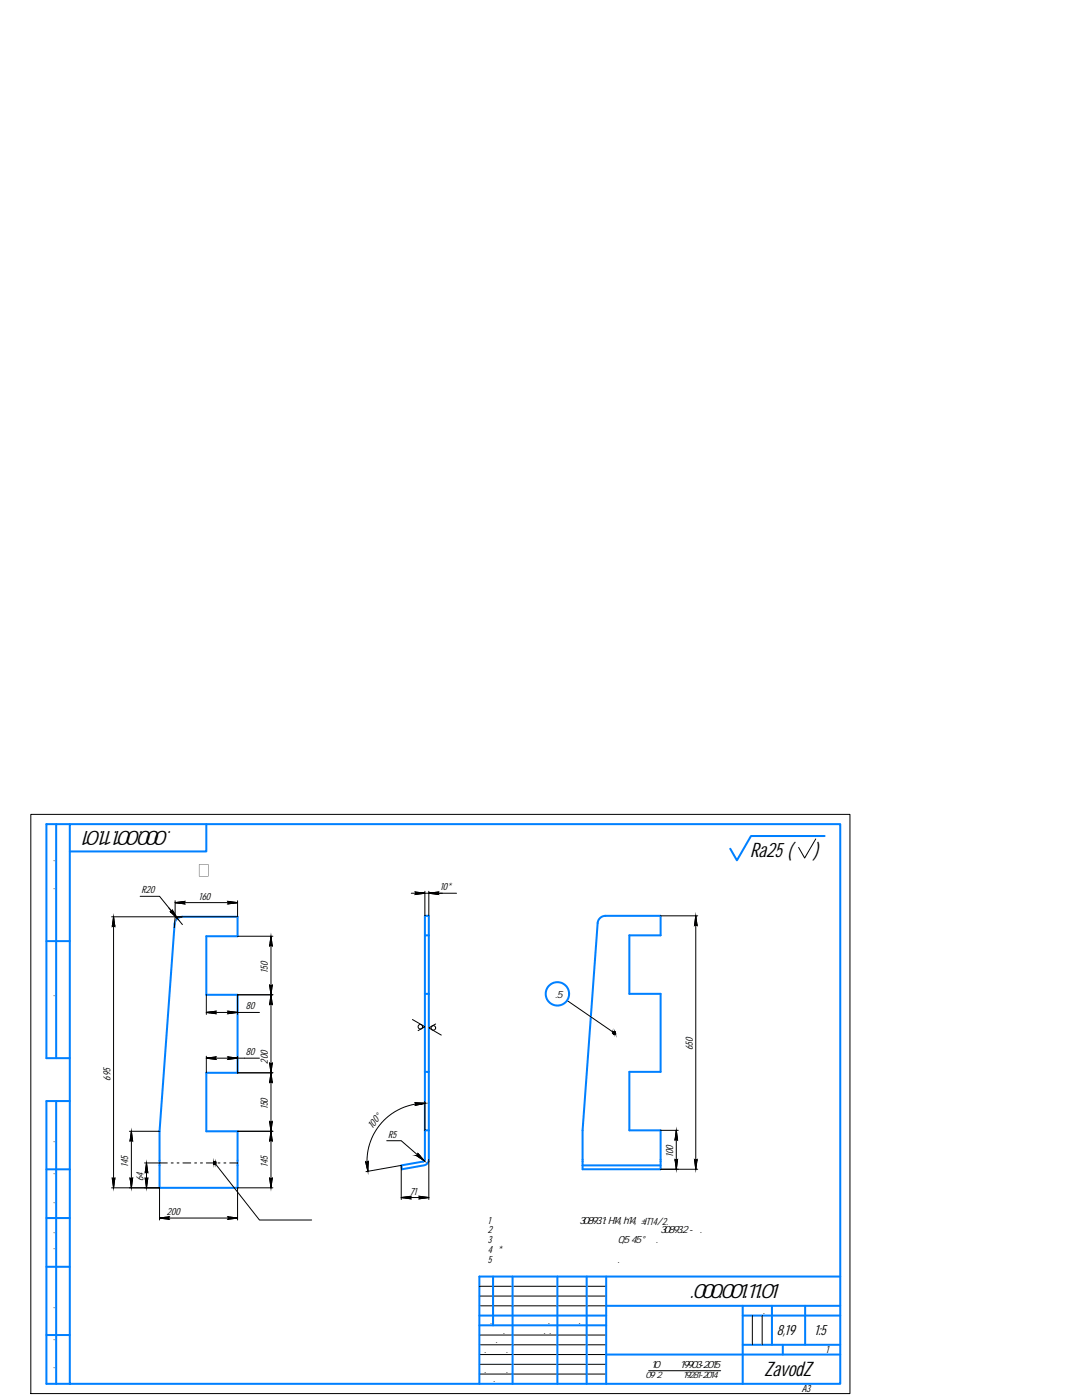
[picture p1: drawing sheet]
<svg xmlns="http://www.w3.org/2000/svg" width="216mm" height="279mm" viewBox="0 0 216 279" stroke-linecap="round" stroke-linejoin="round" font-family="sans-serif">
<g fill="none" stroke="#0080ff" stroke-width=".4">
<path d="M11.2 164.5v46.7M13.9 164.5h153.8v111.7h-153.8zM13.9 164.5h-4.6v46.7h4.6M41.2 164.5v5.4h-27.3M164.5 166.8h-14.7l-2.8 4.9-1.3-2.3M9.3 187.8h4.6M35.3 183.4l.6-.4h.5h11v3.8h-6.2v11.7h6.2v15.6h-6.2v11.7h6.2v11.3h-15.6v-11.3l3-41.4 .2-.7zM84.8 198.3v33.2l-.3 .3-4.4 .8 .1 .8 4.4-.8a1.16 1.16 0 0 0 1-1.2v-5.8M84.8 198.3v-15.5h.8v31.1M84.8 198.3h.8M84.8 186.7h.8M119.8 183.2l.5-.4h.5h11v3.9h-6.2v11.6h6.2v15.6h-6.2v11.7h6.2v7.8h-15.6v-7.8l3.1-41.4 .2-.6z"/>
<path d="M11.2 219.7v56.5M13.9 219.7h-4.6v56.5h4.6M84.8 213.9h.8v11.7M9.3 233.4h4.6M84.8 225.6h.8M116.2 232.6h15.6M9.3 252.8h4.6M9.3 243.1h4.6M98.4 254.8v9.7M102.3 254.8v21.4M111.2 254.8v21.4M117.1 254.8v21.4"/>
<path d="M121 254.8v21.4M167.7 254.8h-72v21.4M9.3 266.4h4.6M95.7 262.6h25.3M95.7 264.5h25.3M121 270.3h46.7M121 260.6h46.7M148.2 262.6h19.5M148.2 260.6v15.6M148.2 268.4h19.5M154 260.6v7.8M156.2 268.4v1.9"/>
<path d="M160.7 260.6v7.8"/>
<circle cx="111.2" cy="198.3" r="2.33"/>
</g>
<g fill="none" stroke="#000" stroke-width=".2">
<path d="M6.1 162.5h163.5v115.6h-163.5zM28 178.9h3.8l4.6 5.6M34.9 179.8v3.2M45.5 179.9l1.9 .2-1.9 .3 .1-.3zM47.4 179.8v3.2h-25.1M82.1 178.3h2.7l-2 .2 .2-.2-.2-.3a44.6 44.6 0 0 0 8.3 .3M84.8 177.9v4.9M85.6 178.3l1.9 .2-.2-.2 .2-.3-1.9 .3h2.7M85.6 177.9v4.9M162.8 167.4l-2.2 3.8-1.2-2.1M22.7 183l.2 1.9-.2-.2-.3 .2zM22.7 183v54.1"/>
<path d="M33.7 181.2l1.7 2.1-1.4-1.3 .3-.1 .1-.3 1 1.7M34.9 180.1l2-.2-.2 .2 .2 .3zM34.9 180.1h12.5M36.4 183h-1.5l-.1 2.2M41.2 198.5v3.9M47.4 186.8h7.1M53.8 196.6l.3 .2 .2-.2-.2 1.9zM54.1 198.5l.2 2-.2-.2-.3 .2zM54.1 186.8l.2 2-.2-.2-.3 .2zM54.1 186.8v50.3M54.5 198.5h-7.1v3.9M113.1 199.7l9.4 6.4"/>
<path d="M131.8 182.8h7.4M138.8 182.8l.3 1.9-.3-.2-.2 .2zM138.8 182.8v50.6M41.2 211.2l1.9-.3-.2 .3 .2 .2zM41.2 211.2h10.6M41.2 202.1l1.9-.3-.2 .3 .2 .2zM41.2 202.1h10.6M41.2 210.8v3.3M45.5 210.9l1.9 .3-1.9 .2 .1-.2zM45.5 201.8l1.9 .3-1.9 .2 .1-.2zM47.4 210.8v3.3h7.1M53.8 212.2l.3 .1 .2-.1-.2 1.9z"/>
<path d="M54.1 214.1l.2 1.9-.2-.2-.3 .2zM82.3 203.5l2.5 1.4-1.4 .8M84.8 219.8v5.8M86.9 204.4l-1.3 .7 2.5 1.5M122.3 206l.4-.1 .1 .4-.4 .1-.1-.4h.4v.2l-.3 .1v-.3l.2 .2-.1-.1M22.3 237.1h9.5v6.4M22.4 235.1l.3 .2 .2-.2-.2 2zM25.8 225.8h6M26 235.1l.2 .2 .3-.2-.3 2zM26.2 225.8l.3 1.9-.3-.2-.2 .2zM26.2 225.8v11.3M28.8 232.1h4.6"/>
<path d="M29 235.1l.2 .2 .3-.2-.3 2zM29.2 232.1l.3 1.9-.3-.2-.2 .2zM29.2 232.1v5M34.2 232.1h.4M35.3 232.1h.4M36.5 232.1h1.6M38.8 232.1h.4M40 232.1h.4M41.2 232.1h1.5M42.8 232.1l9 11.4h10.4M42.9 232.2l-.1-.2 .2 .3v-.3l-.3-.1v.3l.3 .1 .1-.4h-.4l-.1 .4h.4M43.5 232.1h.4"/>
<path d="M44.7 232.1h.4M45.8 232.1h1.6M47.4 225.8h7.1M53.8 235.1l.3 .2 .2-.2-.2 2zM53.8 223.8l.3 .2 .2-.2-.2 2zM54.1 225.8l.2 1.9-.2-.2-.3 .2zM54.5 237.1h-7.1v6.4M73 231.8l.2 .2 .3-.2-.1 2zM73 233.8l7.1-1.2v6.8M77.2 227.7h2.9l4.6 4M80.1 239l1.9-.3-.2 .3 .2 .3zM80.1 239h5.5"/>
<path d="M82.8 220.1l2 .1-1.9 .4 .1-.3zM83.4 230.2l1.3 1.5-1.6-1.1 .3-.1zM83.6 238.7l2 .3-2 .3 .2-.3zM84.8 220.2a11.5 11.5 0 0 0-11.4 13.6M85.6 231.4v8M131.8 233.4h7.4M131.8 225.6h3.5M134.7 231.4l.2 .2 .3-.2-.3 2zM134.9 225.6l.3 1.9-.3-.2-.2 .2zM134.9 225.6v7.8M138.6 231.4l.2 .2 .3-.2-.3 2zM31.8 243.1l2-.3-.2 .3 .2 .2z"/>
<path d="M31.8 243.1h15.6M45.5 242.8l1.9 .3-1.9 .2 .1-.2zM95.7 258.7h25.3M95.7 256.7h25.3M95.7 260.6h25.3M95.7 266.4h25.3M95.7 268.4h25.3M95.7 270.3h25.3M95.7 272.3h25.3M95.7 274.2h25.3M129.4 273.6h14.4M150.1 262.6v5.8"/>
<path d="M152.1 262.6v5.8"/>
<circle cx="83.9" cy="204.9" r=".45"/>
<circle cx="86.5" cy="205.1" r=".45"/>
</g>
<g fill="#000" stroke="#000" stroke-width=".2">
<path d="M22.4 184.7h.3l-.3 .2zM22.7 183l.2 1.7h-.5zM22.7 184.7h.2v.2zM34.3 181.9l.3 .1zM34.4 181.6l.2 .3h-.3zM53.8 196.6l.3 .2h-.3zM53.8 196.8h.5l-.2 1.7zM53.8 188.6h.3l-.3 .2zM54.1 198.5l.2 1.8h-.5zM54.1 186.8l.2 1.8h-.5zM54.1 188.6h.2v.2zM54.1 196.8l.2-.2v.2z"/>
<path d="M138.6 184.5h.2l-.2 .2zM138.8 182.8l.3 1.7h-.5zM138.8 184.5h.3v.2zM53.8 212.2l.3 .1h-.3zM53.8 215.8h.3l-.3 .2zM53.8 212.3h.5l-.2 1.8zM53.8 200.3h.3l-.3 .2zM54.1 214.1l.2 1.7h-.5zM54.1 215.8h.2v.2zM54.1 200.3h.2v.2zM54.1 212.3l.2-.1v.1zM122.5 206.1l.1 .1z"/>
<path d="M122.5 206.1l.1-.1zM122.3 206h.4zM22.4 235.1l.3 .2h-.3zM22.4 235.3h.5l-.2 1.8zM22.7 235.3l.2-.2v.2zM26 235.1l.2 .2h-.2zM26 235.3h.4l-.2 1.8zM26 227.5h.2l-.2 .2zM26.2 225.8l.2 1.7h-.4zM26.2 227.5h.2l.1 .2zM26.2 235.3l.3-.2-.1 .2zM29 235.1l.2 .2h-.2z"/>
<path d="M29 235.3h.5l-.3 1.8zM29 233.8h.2l-.2 .2zM29.2 232.1l.3 1.7h-.5zM29.2 233.8h.3v.2zM29.2 235.3l.3-.2v.2zM42.6 232.3h.4zM42.7 231.9h.4zM42.8 232h.1zM42.8 232l.1 .2zM53.8 235.1l.3 .2h-.3zM53.8 223.8l.3 .2h-.3zM53.8 235.3h.5l-.2 1.8z"/>
<path d="M53.8 227.5h.3l-.3 .2zM53.8 224h.5l-.2 1.8zM54.1 225.8l.2 1.7h-.5zM54.1 227.5h.2v.2zM54.1 235.3l.2-.2v.2zM54.1 224l.2-.2v.2zM73 231.8l.2 .2h-.2zM73 232h.5l-.1 1.8zM82.8 220.1l2 .1h-1.9zM82.9 220.2h1.9l-.6 .1zM83.4 230.5l.3 .1zM83.4 230.2l.3 .3h-.3z"/>
<path d="M134.7 231.4l.2 .2h-.2zM134.7 227.3h.2l-.2 .2zM134.7 231.6h.5l-.3 1.8zM134.9 225.6l.3 1.7h-.5zM134.9 227.3h.3v.2zM134.9 231.6l.3-.2v.2zM138.6 231.4l.2 .2h-.2zM138.6 231.6h.5l-.3 1.8zM138.8 231.6l.3-.2v.2z"/>
<path d="M34.9 180.1l2-.2-.2 .2zM34.9 180.1l2 .3-.2-.3z"/>
<path d="M45.5 179.9l1.9 .2h-1.8zM45.6 180.1l-.1 .3 1.9-.3z"/>
<path d="M82.8 178l2 .3h-1.8zM83 178.3l-.2 .2 2-.2z"/>
<path d="M85.6 178.3l1.9-.3-.2 .3zM85.6 178.3l1.9 .2-.2-.2z"/>
<path d="M34 182h.6zM34 182h.6l.8 1.3z"/>
<path d="M41.2 211.2l1.9-.3-.2 .3zM41.2 211.2l1.9 .2-.2-.2z"/>
<path d="M41.2 202.1l1.9-.3-.2 .3zM41.2 202.1l1.9 .2-.2-.2z"/>
<path d="M45.5 210.9l1.9 .3h-1.8zM45.6 211.2l-.1 .2 1.9-.2z"/>
<path d="M45.5 201.8l1.9 .3h-1.8zM45.6 202.1l-.1 .2 1.9-.2z"/>
<path d="M122.3 206l.1 .2zM122.3 206l.1 .2z"/>
<path d="M122.4 206.2v.1zM122.4 206.2v.1z"/>
<path d="M122.5 206.1l.1 .1zM122.5 206.2h.1z"/>
<path d="M122.3 206h.4zM122.3 206h.4zM122.3 206h.4z"/>
<path d="M122.7 206l.1 .2zM122.7 206l.1 .2z"/>
<path d="M122.7 206.2l.1 .1zM122.4 206.3h.4z"/>
<path d="M122.4 206.3h.4zM122.4 206.3h.4zM122.4 206.3h.4z"/>
<path d="M42.6 232.3h.4zM42.6 232.3h.4z"/>
<path d="M42.6 232.2l.4 .1zM42.6 232.2l.4 .1z"/>
<path d="M42.7 231.9v.3zM42.7 231.9v.3z"/>
<path d="M42.8 232l.1 .2zM42.8 232.2h.1z"/>
<path d="M42.7 231.9l.4 .1zM42.7 231.9l.4 .1z"/>
<path d="M43 232v.3zM43 232v.3z"/>
<path d="M42.7 231.9h.4zM42.7 231.9h.4z"/>
<path d="M73.4 231.8l.1 .2zM73.2 232l.2-.2 .1 .2z"/>
<path d="M80.1 239l1.9-.3-.2 .3zM80.1 239l1.9 .3-.2-.3z"/>
<path d="M82.9 220.2l.1 .1h1.2zM83 220.3h1.2l-1.3 .3z"/>
<path d="M83.1 230.6h.6zM83.1 230.6h.6l1 1.1z"/>
<path d="M83.6 238.7l2 .3h-1.8zM83.8 239l-.2 .3 2-.3z"/>
<path d="M31.8 243.1l2-.3-.2 .3zM31.8 243.1l2 .2-.2-.2z"/>
<path d="M45.5 242.8l1.9 .3h-1.8zM45.6 243.1l-.1 .2 1.9-.2z"/>
</g>
<path d="M39.7 172.5h1.9v2.4h-1.9zM39.8 172.6v2.2h1.7v-2.2z" fill="#000"/>
<g font-size="4.1">
<text x="39.3" y="165.8" transform="rotate(-180 39.3 165.8)">ЗЗП.000.001.11.01</text>
<text x="149.7" y="171.1">Ra25 (</text>
<text x="162.4" y="171.1">)</text>
<text x="132.5" y="259.1">ЗЗП.000.001.11.01</text>
<text x="152.5" y="274.6">ZavodZ</text>
</g>
<g font-size="2.9">
<text x="155" y="266.5">8,19</text>
<text x="162.5" y="266.5">1:5</text>
</g>
<g font-size="2.1">
<text x="28.3" y="178.3">R20</text>
<text x="39.7" y="179.5">160</text>
<text x="87.8" y="177.7">10*</text>
<text x="10.9" y="180.7" transform="rotate(-90 10.9 180.7)">Перв. примен.</text>
<text x="53.5" y="194.1" transform="rotate(-90 53.5 194.1)">150</text>
<text x="10.9" y="202.8" transform="rotate(-90 10.9 202.8)">Справ. №</text>
<text x="49.1" y="201.4">80</text>
<text x="110" y="199.1">п.5</text>
<text x="138.2" y="209.6" transform="rotate(-90 138.2 209.6)">650</text>
<text x="22" y="215.7" transform="rotate(-90 22 215.7)">695</text>
<text x="49.1" y="210.6">80</text>
<text x="53.5" y="212.2" transform="rotate(-90 53.5 212.2)">200</text>
<text x="53.5" y="221.4" transform="rotate(-90 53.5 221.4)">150</text>
<text x="74.3" y="225.3" transform="rotate(-50 74.3 225.3)">100°</text>
<text x="77.5" y="227">R5</text>
<text x="10.9" y="231.2" transform="rotate(-90 10.9 231.2)">Подп. и дата</text>
<text x="25.6" y="232.9" transform="rotate(-90 25.6 232.9)">145</text>
<text x="53.5" y="232.9" transform="rotate(-90 53.5 232.9)">145</text>
<text x="134.3" y="231" transform="rotate(-90 134.3 231)">100</text>
<text x="28.6" y="235.8" transform="rotate(-90 28.6 235.8)">64</text>
<text x="81.8" y="238.4">71</text>
<text x="10.9" y="242.5" transform="rotate(-90 10.9 242.5)">Инв. № дубл.</text>
<text x="33.3" y="242.5">200</text>
<text x="97.4" y="244.2">1 Общие допуски по ГОСТ 30893.1: H14, h14, ±IT14/2.</text>
<text x="97.4" y="246.2">2 Общие допуски формы и расположения по ГОСТ 30893.2 - К.</text>
<text x="97.4" y="248.1">3 Острые кромки притупить фаской 0,5х45 ° мм.</text>
<text x="97.4" y="250.1">4 * Размер для справок</text>
<text x="10.9" y="252.6" transform="rotate(-90 10.9 252.6)">Взам. инв. №</text>
<text x="97.4" y="252">5 Маркировать обозначение чертежа.</text>
<text x="149.5" y="262.3">Лит.</text>
<text x="155" y="262.3">Масса</text>
<text x="160.8" y="262.3">Масштаб</text>
<text x="10.9" y="264.3" transform="rotate(-90 10.9 264.3)">Подп. и дата</text>
<text x="95.8" y="266.2">Разраб.</text>
<text x="95.8" y="268.1">Пров.</text>
<text x="95.8" y="264.2">Изм.</text>
<text x="98.5" y="264.2">Лист</text>
<text x="102.4" y="266.2">Иванов Ю.В.</text>
<text x="103.6" y="264.2">№ докум.</text>
<text x="112.4" y="264.2">Подп.</text>
<text x="117.2" y="264.2">Дата</text>
<text x="10.9" y="275.6" transform="rotate(-90 10.9 275.6)">Инв. № подл.</text>
<text x="95.8" y="270.1">Т.контр.</text>
<text x="95.8" y="273.9">Н.контр.</text>
<text x="95.8" y="275.9">Утв.</text>
<text x="129.9" y="273">10 ГОСТ 19903-2015</text>
<text x="148.6" y="270.1">Лист</text>
<text x="156.8" y="270.1">Листов</text>
<text x="164.8" y="270">1</text>
<text x="124.9" y="277.8">Копировал</text>
<text x="152.2" y="277.8">Формат</text>
<text x="160" y="277.8">A3</text>
</g>
<text font-size="1.8" x="128.8" y="275.1">09Г2С ГОСТ 19281-2014</text>
</svg>
